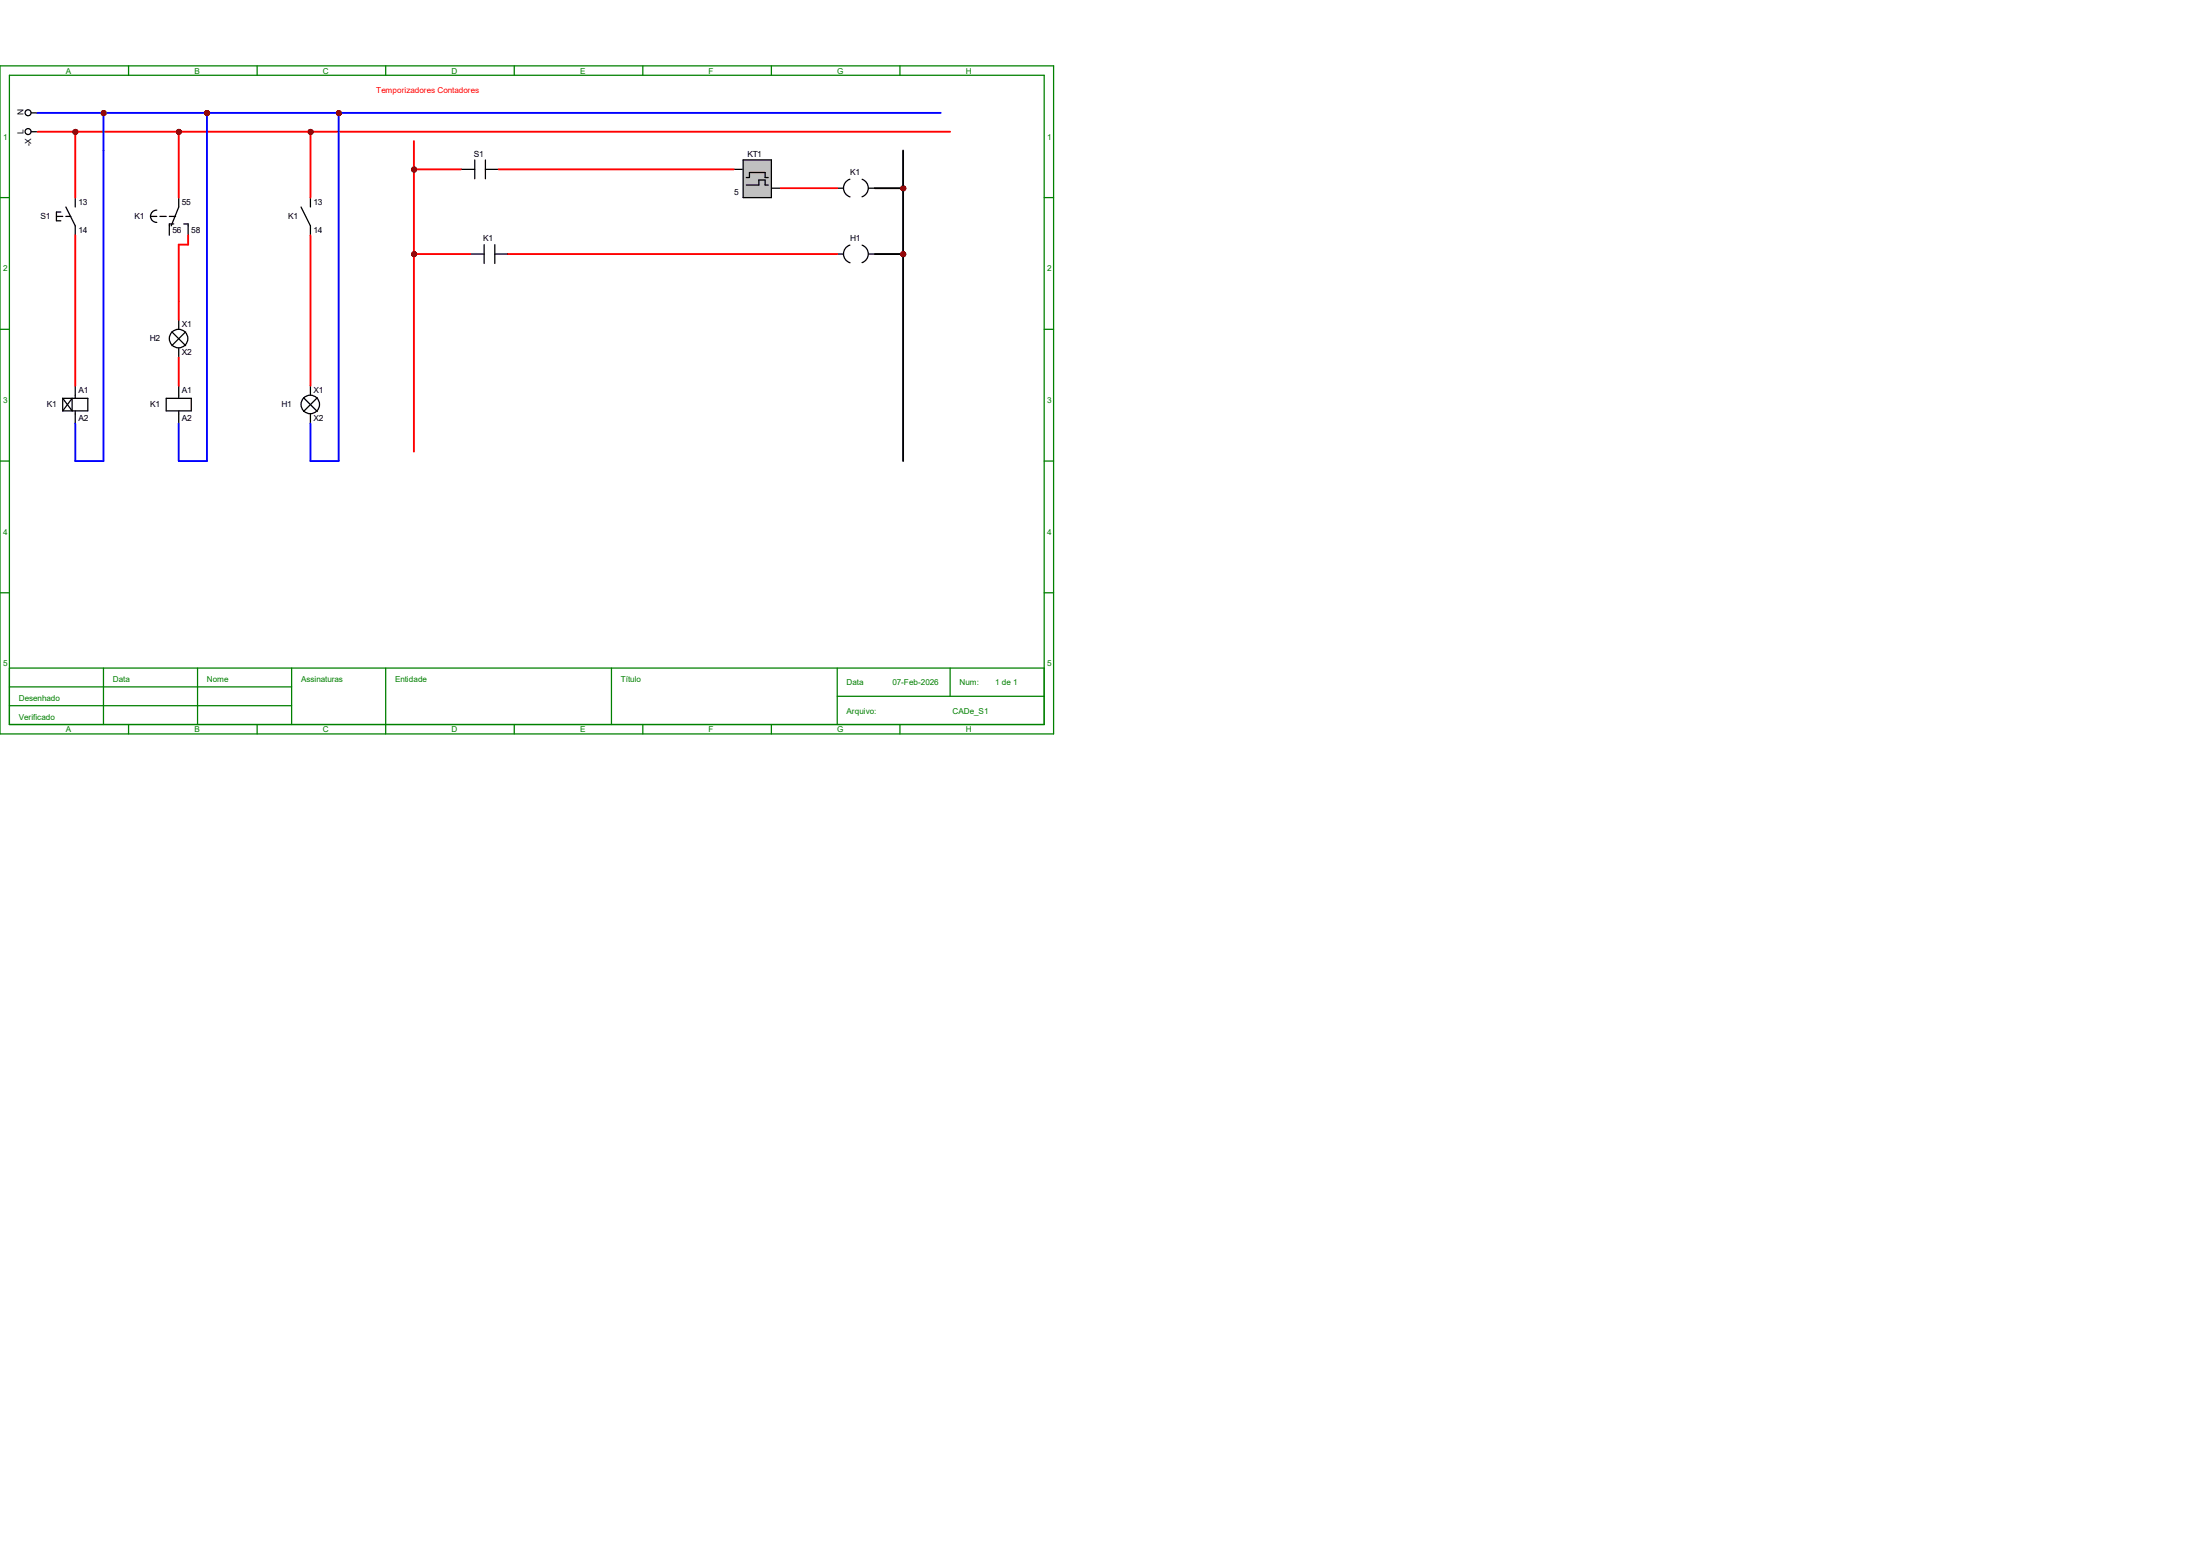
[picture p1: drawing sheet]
<svg xmlns="http://www.w3.org/2000/svg" width="297mm" height="210mm" viewBox="0 0 297 210" stroke-linecap="round" stroke-linejoin="round" font-family="sans-serif">
<g fill="none" stroke="#008000" stroke-width=".17">
<path d="M0 8.9h142.2v90.2h-142.2zM1.3 10.2h139.7v87.6h-139.7zM17.4 8.9v1.3M34.7 8.9v1.3M52.1 8.9v1.3M69.4 8.9v1.3M86.8 8.9v1.3M104.1 8.9v1.3M121.5 8.9v1.3M0 26.7h1.3M141 26.7h1.2M0 44.4h1.3"/>
<path d="M141 44.4h1.2M0 62.2h1.3M141 62.2h1.2M0 80h1.3M1.3 90.2h139.7M1.3 92.7h38.1M1.3 95.2h38.1M14 90.2v7.6M17.4 97.8v1.3M26.7 90.2v7.6M34.7 97.8v1.3M39.4 90.2v7.6"/>
<path d="M52.1 90.2v8.9M69.4 97.8v1.3M82.5 90.2v7.6M86.8 97.8v1.3M104.1 97.8v1.3M113 94h28M113 90.2v7.6M121.5 97.8v1.3M128.3 90.2v3.8M141 80h1.2"/>
</g>
<g fill="none" stroke="#000" stroke-width=".17">
<path d="M4.2 17.8h.9M4.2 15.2h.9M7.6 29.2h.9M8.2 28.6h-.6v1.2h.6M8.9 27.9l1.3 2.6v1.2M8.9 29.2h.7M10.2 26.7v1.2M8.5 53.8h3.4v1.7h-3.4M8.5 53.8v1.7M8.5 53.8l1.2 1.7v-1.7l-1.2 1.7M10.2 52.1v1.7M10.2 55.5v1.6"/>
<path d="M22.4 53.8h3.4v1.7h-3.4zM24.1 52.1v1.7M24.1 55.5v1.6"/>
<circle cx="3.8" cy="15.2" r=".4"/>
<circle cx="3.8" cy="17.8" r=".4"/>
</g>
<g fill="#f00" stroke="#800000" stroke-width=".17">
<circle cx="10.2" cy="17.8" r=".28"/>
<circle cx="24.2" cy="17.8" r=".28"/>
<circle cx="14" cy="15.3" r=".28"/>
<circle cx="28" cy="15.3" r=".28"/>
</g>
<g fill="none" stroke="#000" stroke-width=".17">
<path d="M40.6 27.9l1.3 2.6v1.2M41.9 26.7v1.2M41 53.7l1.8 1.8M41.9 52.1v1.2M41.9 55.9v1.2M42.8 53.7l-1.8 1.8"/>
<circle cx="41.9" cy="54.6" r="1.25"/>
</g>
<g fill="#f00" stroke="#800000" stroke-width=".17">
<circle cx="41.9" cy="17.8" r=".28"/>
<circle cx="45.7" cy="15.3" r=".28"/>
</g>
<g fill="none" stroke="#000" stroke-width=".17">
<path d="M62.2 22.9h1.9M63.5 34.3h1.9M64.1 21.6v2.5M65.4 33v2.6M65.5 22.9h1.8M65.5 21.6v2.5M66.8 34.3h1.8M66.8 33v2.6M99.1 22.9h1.2M100.3 21.6h3.8v5.1h-3.8zM100.8 24h.4v-.7h2.1v.7h.4M100.8 25h1.6v-.7h.9v.7h.4"/>
<path d="M104.1 25.4h1.3M113 34.3h.9M113 25.4h.9M114.7 33.1a1.25 1.25 0 0 0-.8 1.2 1.25 1.25 0 0 0 .9 1.2M114.7 24.2a1.25 1.25 0 0 0-.8 1.2 1.25 1.25 0 0 0 .9 1.2M116.4 33.1a1.25 1.25 0 0 1 .8 1.2 1.25 1.25 0 0 1-.8 1.1M116.4 24.2a1.25 1.25 0 0 1 .8 1.2 1.25 1.25 0 0 1-.8 1.2M117.3 34.3h.8M117.3 25.4h.8"/>
</g>
<path d="M100.3 21.6h3.8v5.1h-3.8z" fill-rule="evenodd" fill="#c0c0c0" stroke="#c0c0c0" stroke-width=".17"/>
<g fill="#f00" stroke="#800000" stroke-width=".17">
<circle cx="55.9" cy="22.9" r=".28"/>
<circle cx="55.9" cy="34.3" r=".28"/>
<circle cx="121.9" cy="34.3" r=".28"/>
<circle cx="121.9" cy="25.4" r=".28"/>
</g>
<g fill="none" stroke="#000" stroke-width=".17">
<path d="M20.3 29.2h.9M21.2 28.4a.83 .83 0 0 0-.9 .8 .83 .83 0 0 0 .9 .8M21.6 29.2h.8M22.9 29.2h.8M23.5 30.2h-.6v1.5M24.1 26.7v1.2l-1 2.6M24.8 30.2h.6v1.5M23.2 44.8l1.9 1.9M24.1 43.2v1.2M24.1 47v1.3M25.1 44.8l-1.9 1.9"/>
<circle cx="24.1" cy="45.7" r="1.25"/>
</g>
<g fill="#f00" stroke="#800000" stroke-width=".25">
<circle cx="10.2" cy="17.8" r=".28"/>
<circle cx="24.2" cy="17.8" r=".28"/>
<circle cx="14" cy="15.3" r=".28"/>
<circle cx="28" cy="15.3" r=".28"/>
<circle cx="41.9" cy="17.8" r=".28"/>
<circle cx="45.7" cy="15.3" r=".28"/>
<circle cx="55.9" cy="22.9" r=".28"/>
<circle cx="55.9" cy="34.3" r=".28"/>
<circle cx="121.9" cy="34.3" r=".28"/>
<circle cx="121.9" cy="25.4" r=".28"/>
</g>
<g fill="none" stroke="#f00" stroke-width=".25">
<path d="M5.1 17.8h123.2M10.2 17.8v8.9M24.1 17.8v8.9M41.9 17.8v8.9M55.9 19v42M10.2 31.7v20.4M25.4 31.7v1.3h-1.3v10.2M41.9 31.7v20.4M55.9 22.9h6.3M55.9 34.3h7.6M67.3 22.9h31.8M68.6 34.3h44.4"/>
<path d="M105.4 25.4h7.6M24.1 48.3v3.8"/>
</g>
<g fill="#800000" stroke="#800000" stroke-width=".25">
<circle cx="10.2" cy="17.8" r=".28"/>
<circle cx="24.2" cy="17.8" r=".28"/>
<circle cx="14" cy="15.3" r=".28"/>
<circle cx="28" cy="15.3" r=".28"/>
<circle cx="41.9" cy="17.8" r=".28"/>
<circle cx="45.7" cy="15.3" r=".28"/>
<circle cx="55.9" cy="22.9" r=".28"/>
<circle cx="55.9" cy="34.3" r=".28"/>
<circle cx="121.9" cy="34.3" r=".28"/>
<circle cx="121.9" cy="25.4" r=".28"/>
</g>
<path d="M5.1 15.2h121.9M14 15.2v47h-3.8v-5.1M27.9 15.2v47h-3.8v-5.1M45.7 15.2v47h-3.8v-5.1" fill="none" stroke="#00f" stroke-width=".25"/>
<path d="M118.1 34.3h3.8M118.1 25.4h3.8M121.9 20.3v41.9" fill="none" stroke="#000" stroke-width=".25"/>
<g font-size="1.1" fill="#008000">
<text x="8.9" y="9.9">A</text>
<text x="26.2" y="9.9">B</text>
<text x="43.6" y="9.9">C</text>
<text x="61" y="9.9">D</text>
<text x="78.3" y="9.9">E</text>
<text x="95.7" y="9.9">F</text>
<text x="113" y="9.9">G</text>
<text x="130.4" y="9.9">H</text>
<text x=".4" y="18.8">1</text>
<text x="141.4" y="18.8">1</text>
<text x=".4" y="36.6">2</text>
<text x="141.4" y="36.6">2</text>
<text x=".4" y="54.4">3</text>
<text x="141.4" y="54.4">3</text>
<text x=".4" y="72.2">4</text>
<text x="141.4" y="72.2">4</text>
<text x=".4" y="90">5</text>
<text x="141.4" y="90">5</text>
<text x="2.5" y="94.6">Desenhado</text>
<text x="15.2" y="92.1">Data</text>
<text x="27.9" y="92.1">Nome</text>
<text x="40.6" y="92.1">Assinaturas</text>
<text x="53.3" y="92.1">Entidade</text>
<text x="83.8" y="92.1">Título</text>
<text x="114.3" y="92.5">Data</text>
<text x="120.5" y="92.5">07-Feb-2026</text>
<text x="129.5" y="92.5">Num:</text>
<text x="134.4" y="92.5">1 de 1</text>
<text x="2.5" y="97.2">Verificado</text>
<text x="8.9" y="98.8">A</text>
<text x="26.2" y="98.8">B</text>
<text x="43.6" y="98.8">C</text>
<text x="61" y="98.8">D</text>
<text x="78.3" y="98.8">E</text>
<text x="95.7" y="98.8">F</text>
<text x="113" y="98.8">G</text>
<text x="114.3" y="96.3">Arquivo:</text>
<text x="128.6" y="96.3">CADe_S1</text>
<text x="130.4" y="98.8">H</text>
</g>
<g font-size="1.1">
<text x="3.2" y="15.6" transform="rotate(-90 3.2 15.6)">N</text>
<text x="3.2" y="18.1" transform="rotate(-90 3.2 18.1)">L</text>
<text x="4.2" y="19.8" transform="rotate(-90 4.2 19.8)">-X</text>
<text x="64" y="21.1">S1</text>
<text x="100.9" y="21.1">KT1</text>
<text x="114.8" y="23.7">K1</text>
<text x="5.5" y="29.5">S1</text>
<text x="10.6" y="27.6">13</text>
<text x="18.2" y="29.5">K1</text>
<text x="24.6" y="27.6">55</text>
<text x="38.9" y="29.5">K1</text>
<text x="42.3" y="27.6">13</text>
<text x="99.1" y="26.3">5</text>
<text x="10.6" y="31.5">14</text>
<text x="23.3" y="31.5">56</text>
<text x="25.8" y="31.5">58</text>
<text x="42.3" y="31.5">14</text>
<text x="65.2" y="32.6">K1</text>
<text x="114.8" y="32.6">H1</text>
<text x="20.2" y="46">H2</text>
<text x="24.6" y="44.2">X1</text>
<text x="24.6" y="48">X2</text>
<text x="10.6" y="53">A1</text>
<text x="24.6" y="53">A1</text>
<text x="42.3" y="53">X1</text>
<text x="6.3" y="54.9">K1</text>
<text x="10.6" y="56.9">A2</text>
<text x="20.3" y="54.9">K1</text>
<text x="24.6" y="56.9">A2</text>
<text x="38" y="54.9">H1</text>
<text x="42.3" y="56.9">X2</text>
</g>
<text font-size="1.1" fill="#f00" x="50.8" y="12.5">Temporizadores Contadores</text>
</svg>
